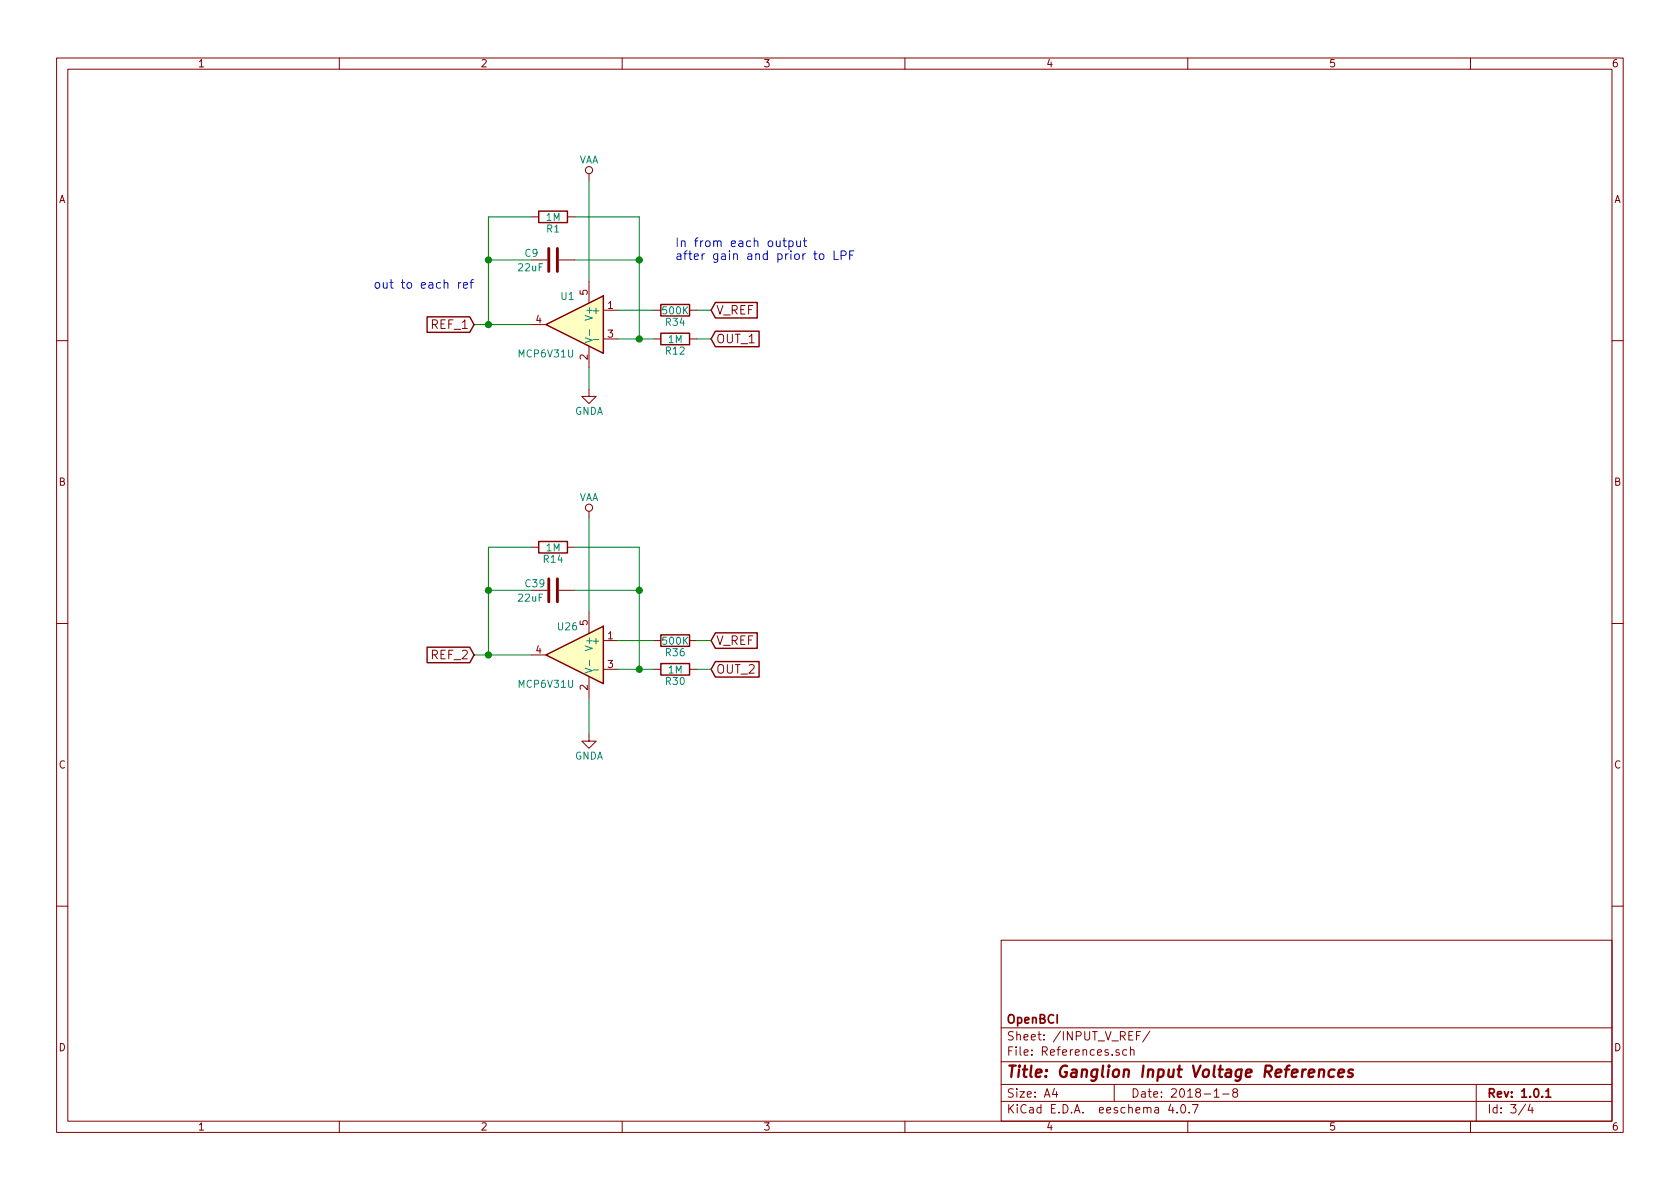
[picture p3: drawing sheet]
EESchema Schematic File Version 2
LIBS:power
LIBS:device
LIBS:transistors
LIBS:conn
LIBS:linear
LIBS:regul
LIBS:74xx
LIBS:cmos4000
LIBS:adc-dac
LIBS:memory
LIBS:xilinx
LIBS:microcontrollers
LIBS:dsp
LIBS:microchip
LIBS:analog_switches
LIBS:motorola
LIBS:texas
LIBS:intel
LIBS:audio
LIBS:interface
LIBS:digital-audio
LIBS:philips
LIBS:display
LIBS:cypress
LIBS:siliconi
LIBS:opto
LIBS:atmel
LIBS:contrib
LIBS:valves
LIBS:OpenBCI
LIBS:Ganglion_01-cache
EELAYER 25 0
EELAYER END
$Descr A4 11693 8268
encoding utf-8
Sheet 3 4
Title "Ganglion Input Voltage References"
Date "2018-1-8"
Rev "1.0.1"
Comp "OpenBCI"
Comment1 ""
Comment2 ""
Comment3 ""
Comment4 ""
$EndDescr
$Comp
L C C9
U 1 1
P 3850 1800
F 0 "C9" V 3800 1600 50  0000 L CNN
F 1 "22uF" V 3900 1550 50  0000 L CNN
F 2 "Capacitors_SMD:C_0603" H 3888 1650 50  0001 C CNN
F 3 "" H 3850 1800 50  0000 C CNN
	1    3850 1800
	0    1    1    0   
$EndComp
$Comp
L R R1
U 1 1
P 3850 1500
F 0 "R1" V 3930 1500 50  0000 C CNN
F 1 "1M" V 3850 1500 50  0000 C CNN
F 2 "Capacitors_SMD:C_0603" V 3780 1500 50  0001 C CNN
F 3 "" H 3850 1500 50  0000 C CNN
	1    3850 1500
	0    1    1    0   
$EndComp
$Comp
L R R12
U 1 1
P 4700 2350
F 0 "R12" V 4780 2350 50  0000 C CNN
F 1 "1M" V 4700 2350 50  0000 C CNN
F 2 "Capacitors_SMD:C_0603" V 4630 2350 50  0001 C CNN
F 3 "" H 4700 2350 50  0000 C CNN
	1    4700 2350
	0    1    1    0   
$EndComp
Text GLabel 4950 2150 2    60   Input ~ 0
V_REF
$Comp
L GNDA #PWR053
U 1 1
P 4100 2700
F 0 "#PWR053" H 4100 2450 50  0001 C CNN
F 1 "GNDA" H 4100 2550 50  0000 C CNN
F 2 "" H 4100 2700 50  0000 C CNN
F 3 "" H 4100 2700 50  0000 C CNN
	1    4100 2700
	1    0    0    -1  
$EndComp
$Comp
L VAA #PWR054
U 1 1
P 4100 1250
F 0 "#PWR054" H 4100 1100 50  0001 C CNN
F 1 "VAA" H 4100 1400 50  0000 C CNN
F 2 "" H 4100 1250 50  0000 C CNN
F 3 "" H 4100 1250 50  0000 C CNN
	1    4100 1250
	1    0    0    -1  
$EndComp
Wire Wire Line
	4100 2550 4100 2700
Wire Wire Line
	4100 1950 4100 1250
Wire Wire Line
	4000 1500 4450 1500
Wire Wire Line
	4450 1500 4450 2350
Connection ~ 4450 2350
Wire Wire Line
	4450 1800 4000 1800
Connection ~ 4450 1800
Wire Wire Line
	3700 1800 3400 1800
Wire Wire Line
	3400 1500 3400 2250
Wire Wire Line
	3300 2250 3700 2250
Wire Wire Line
	3700 1500 3400 1500
Connection ~ 3400 1800
Text Notes 2600 2000 0    60   ~ 0
out to each ref
$Comp
L C C39
U 1 1
P 3850 4100
F 0 "C39" V 3800 3900 50  0000 L CNN
F 1 "22uF" V 3900 3850 50  0000 L CNN
F 2 "Capacitors_SMD:C_0603" H 3888 3950 50  0001 C CNN
F 3 "" H 3850 4100 50  0000 C CNN
	1    3850 4100
	0    1    1    0   
$EndComp
$Comp
L R R14
U 1 1
P 3850 3800
F 0 "R14" V 3930 3800 50  0000 C CNN
F 1 "1M" V 3850 3800 50  0000 C CNN
F 2 "Capacitors_SMD:C_0603" V 3780 3800 50  0001 C CNN
F 3 "" H 3850 3800 50  0000 C CNN
	1    3850 3800
	0    1    1    0   
$EndComp
$Comp
L R R30
U 1 1
P 4700 4650
F 0 "R30" V 4780 4650 50  0000 C CNN
F 1 "1M" V 4700 4650 50  0000 C CNN
F 2 "Capacitors_SMD:C_0603" V 4630 4650 50  0001 C CNN
F 3 "" H 4700 4650 50  0000 C CNN
	1    4700 4650
	0    1    1    0   
$EndComp
$Comp
L GNDA #PWR055
U 1 1
P 4100 5100
F 0 "#PWR055" H 4100 4850 50  0001 C CNN
F 1 "GNDA" H 4100 4950 50  0000 C CNN
F 2 "" H 4100 5100 50  0000 C CNN
F 3 "" H 4100 5100 50  0000 C CNN
	1    4100 5100
	1    0    0    -1  
$EndComp
$Comp
L VAA #PWR056
U 1 1
P 4100 3600
F 0 "#PWR056" H 4100 3450 50  0001 C CNN
F 1 "VAA" H 4100 3750 50  0000 C CNN
F 2 "" H 4100 3600 50  0000 C CNN
F 3 "" H 4100 3600 50  0000 C CNN
	1    4100 3600
	1    0    0    -1  
$EndComp
Text GLabel 4950 4450 2    60   Input ~ 0
V_REF
Wire Wire Line
	4100 5100 4100 4850
Wire Wire Line
	4100 4250 4100 3600
Wire Wire Line
	4000 3800 4450 3800
Wire Wire Line
	4450 3800 4450 4650
Connection ~ 4450 4650
Wire Wire Line
	4000 4100 4450 4100
Connection ~ 4450 4100
Wire Wire Line
	3700 3800 3400 3800
Wire Wire Line
	3400 3800 3400 4550
Wire Wire Line
	3300 4550 3700 4550
Wire Wire Line
	3700 4100 3400 4100
Connection ~ 3400 4100
Text GLabel 4950 2350 2    60   Input ~ 0
OUT_1
Text GLabel 4950 4650 2    60   Input ~ 0
OUT_2
Wire Wire Line
	4950 4650 4850 4650
Wire Wire Line
	4950 2350 4850 2350
Text GLabel 3300 2250 0    60   Input ~ 0
REF_1
Text GLabel 3300 4550 0    60   Input ~ 0
REF_2
Connection ~ 3400 2250
Connection ~ 3400 4550
Wire Wire Line
	4300 2350 4550 2350
$Comp
L MCP6V31U U1
U 1 1
P 4000 2250
F 0 "U1" H 4050 2450 50  0000 C CNN
F 1 "MCP6V31U" H 4200 2050 50  0000 C CNN
F 2 "TO_SOT_Packages_SMD:SC-70-5" H 3950 2350 50  0001 C CNN
F 3 "" H 4050 2450 50  0000 C CNN
	1    4000 2250
	-1   0    0    -1  
$EndComp
$Comp
L R R34
U 1 1
P 4700 2150
F 0 "R34" V 4780 2150 50  0000 C CNN
F 1 "500K" V 4700 2150 50  0000 C CNN
F 2 "Capacitors_SMD:C_0603" V 4630 2150 50  0001 C CNN
F 3 "" H 4700 2150 50  0000 C CNN
	1    4700 2150
	0    1    1    0   
$EndComp
Wire Wire Line
	4850 2150 4950 2150
$Comp
L R R36
U 1 1
P 4700 4450
F 0 "R36" V 4780 4450 50  0000 C CNN
F 1 "500K" V 4700 4450 50  0000 C CNN
F 2 "Capacitors_SMD:C_0603" V 4630 4450 50  0001 C CNN
F 3 "" H 4700 4450 50  0000 C CNN
	1    4700 4450
	0    1    1    0   
$EndComp
$Comp
L MCP6V31U U26
U 1 1
P 4000 4550
F 0 "U26" H 4050 4750 50  0000 C CNN
F 1 "MCP6V31U" H 4200 4350 50  0000 C CNN
F 2 "TO_SOT_Packages_SMD:SC-70-5" H 3950 4650 50  0001 C CNN
F 3 "" H 4050 4750 50  0000 C CNN
	1    4000 4550
	-1   0    0    -1  
$EndComp
Wire Wire Line
	4950 4450 4850 4450
Wire Wire Line
	4300 4650 4550 4650
Wire Wire Line
	4300 2150 4550 2150
Wire Wire Line
	4300 4450 4550 4450
Text Notes 4700 1800 0    60   ~ 0
In from each output \nafter gain and prior to LPF
$EndSCHEMATC
